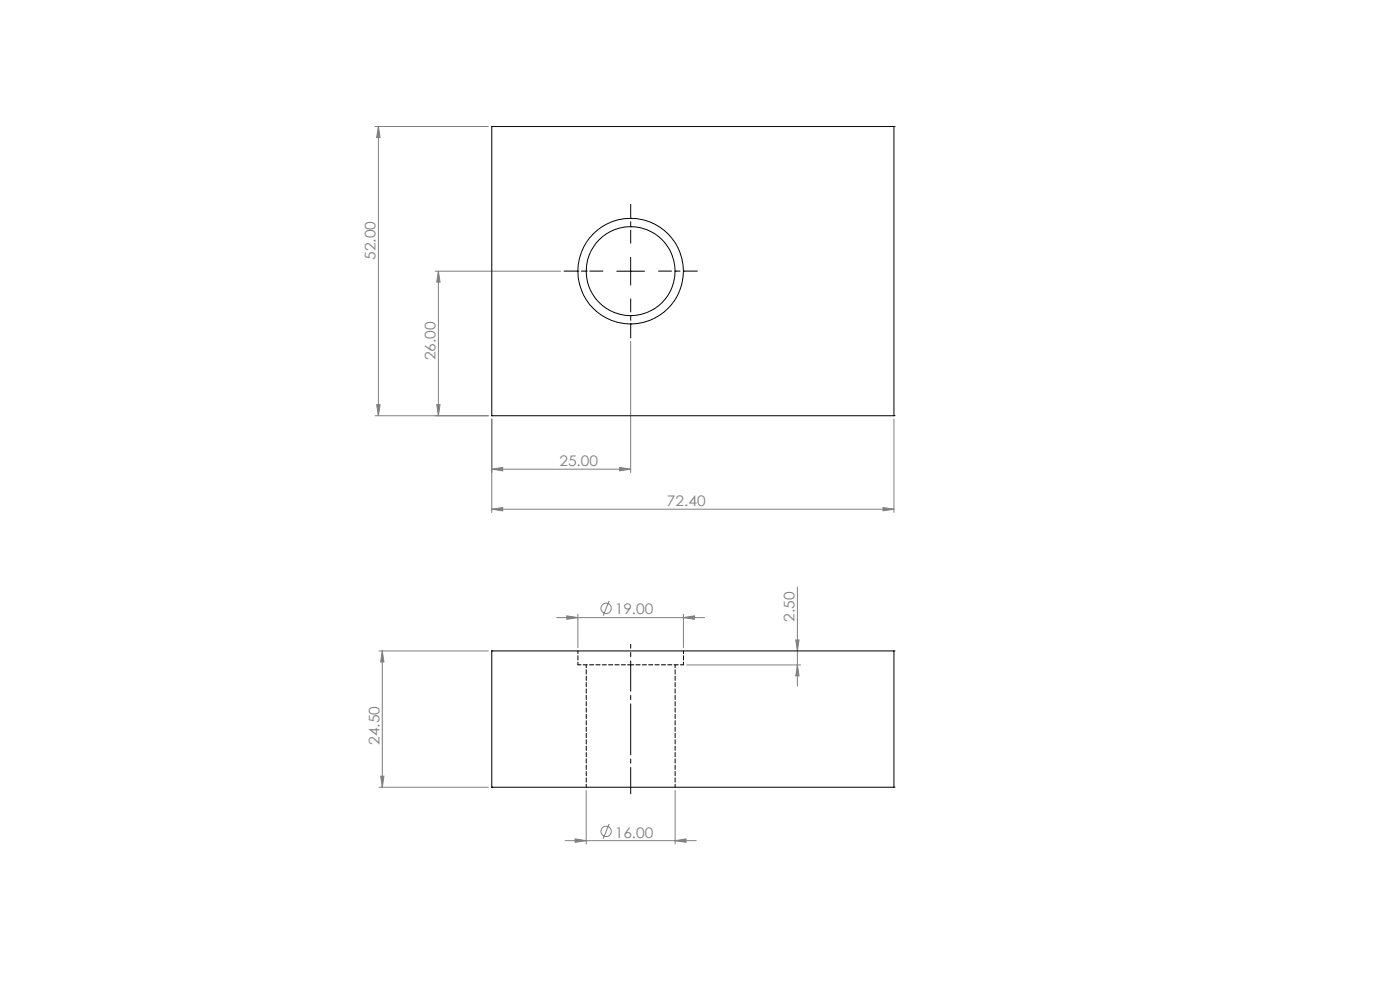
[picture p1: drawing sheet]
<svg xmlns="http://www.w3.org/2000/svg" width="420mm" height="297mm" viewBox="0 0 420 297" stroke-linecap="round" stroke-linejoin="round" font-family="sans-serif">
<g fill="none" stroke="#808080" stroke-width=".3">
<path d="M112.5 37.9h34M113.5 37.9l.5 3.3h-1zM113.5 37.9v86.7M130.5 81.3h37.7M131.5 81.3l.5 3.3h-1zM131.5 81.3v43.3M189.2 102.3v39.3M112.5 124.6h34M113 121.3h1l-.5 3.3zM131 121.3h1l-.5 3.3zM147.5 125.6v28M268.2 125.6v28"/>
<path d="M147.5 152.6l3.3-.5v1zM147.5 140.6l3.3-.5v1zM147.5 152.6h120.7M147.5 140.6h41.7M185.9 140.1l3.3 .5-3.3 .5zM264.9 152.1l3.3 .5-3.3 .5zM239.2 175.9v29.7M113.7 195.1h32.8M114.7 195.1l.5 3.3h-1zM114.7 195.1v40.8M167 185.1h44.4M170 184.6l3.4 .5-3.4 .5z"/>
<path d="M173.4 184.1v10M182.7 180.1l-1.8 4.4M205 185.1l3.3-.5v1zM205 184.1v10M206 199.3h34.2M238.7 191.8h1l-.5 3.3zM239.2 199.3l.5 3.3h-1zM113.7 235.9h32.8M114.2 232.6h1l-.5 3.3zM175.9 236.9v16M202.5 236.9v16M169.5 252h39.4"/>
<path d="M172.5 251.4l3.4 .6-3.4 .4zM182.7 246.9l-1.8 4.5M202.5 252l3.3-.6v1z"/>
<circle cx="181.8" cy="182.3" r="1.55"/>
<circle cx="181.8" cy="249.2" r="1.55"/>
</g>
<path d="M189.2 72.9v-11.7M180.9 81.2h-11.7M189.2 89.6v11.6M197.5 81.2h11.7" fill="none" stroke="#000" stroke-width=".3" stroke-dasharray="15.2 1.3 1.3 1.3" stroke-dashoffset="11.3"/>
<path d="M189.2 199.2v38.7" fill="none" stroke="#000" stroke-width=".3" stroke-dasharray="15.2 1.3 1.3 1.3" stroke-dashoffset="7.3"/>
<path d="M189.2 193.1v6.1" fill="none" stroke="#000" stroke-width=".3" stroke-dasharray="15.2 1.3 1.3 1.3" stroke-dashoffset="14.1"/>
<path d="M189.2 77.1v8.3M185 81.3h8.4" fill="none" stroke="#000" stroke-width=".3"/>
<g fill="#808080">
<path d="M264.9 152.1l3.3 .5-3.3 .5zM147.5 152.6l3.3-.5v1zM185.9 140.1l3.3 .5-3.3 .5zM147.5 140.6l3.3-.5v1z"/>
<path d="M170 184.6l3.4 .5-3.4 .5zM205 185.1l3.3-.5v1zM172.5 251.4l3.4 .6-3.4 .4zM202.5 252l3.3-.6v1z"/>
<path d="M113 121.3h1l-.5 3.3zM113.5 37.9l.5 3.3h-1zM114.2 232.6h1l-.5 3.3zM114.7 195.1l.5 3.3h-1zM239.2 199.3l.5 3.3h-1zM238.7 191.8h1l-.5 3.3z"/>
<path d="M131.5 81.3l.5 3.3h-1zM131 121.3h1l-.5 3.3z"/>
</g>
<g fill="none" stroke="#000" stroke-width=".3">
<path d="M147.5 37.9h120.7v86.7h-120.7zM147.5 195.1h120.7v40.8h-120.7z"/>
<circle cx="189.2" cy="81.3" r="15.8"/>
<circle cx="189.2" cy="81.2" r="13.3"/>
</g>
<g fill="none" stroke="#000" stroke-width=".3" stroke-dasharray="1.3 .6">
<path d="M147.5 37.9h.1M268.2 37.9h.1M189.2 65.4h.1M189.2 67.9h.1M173.4 81.2h.1M175.9 81.2h.1M189.2 97.1h.1M189.2 94.6h.1M202.5 81.2h.1M205 81.2h.1M147.5 124.6h.1M268.2 124.6h.1"/>
<path d="M147.5 195.1h.1M268.2 195.1h.1M147.5 235.9h.1M268.2 235.9h.1"/>
</g>
<path d="M173.4 195.1v4.1M205 195.1v4.1" fill="none" stroke="#000" stroke-width=".3" stroke-dasharray="1.3 .6" stroke-dashoffset=".5"/>
<path d="M173.4 199.2h15.8M189.2 199.2h15.8" fill="none" stroke="#000" stroke-width=".3" stroke-dasharray="1.3 .6" stroke-dashoffset=".3"/>
<path d="M175.9 199.2v36.7M202.5 199.2v36.7" fill="none" stroke="#000" stroke-width=".3" stroke-dasharray="1.3 .6" stroke-dashoffset=".4"/>
<g font-size="4.4" fill="#808080">
<text x="112.7" y="77.9" transform="rotate(-90 112.7 77.9)">52.00</text>
<text x="130.7" y="108" transform="rotate(-90 130.7 108)">26.00</text>
<text x="167.8" y="139.7">25.00</text>
<text x="200.1" y="151.7">72.40</text>
<text x="184.4" y="184.1">19.00</text>
<text x="238.4" y="186.3" transform="rotate(-90 238.4 186.3)">2.50</text>
<text x="113.8" y="223.2" transform="rotate(-90 113.8 223.2)">24.50</text>
<text x="184.4" y="251">16.00</text>
</g>
</svg>
